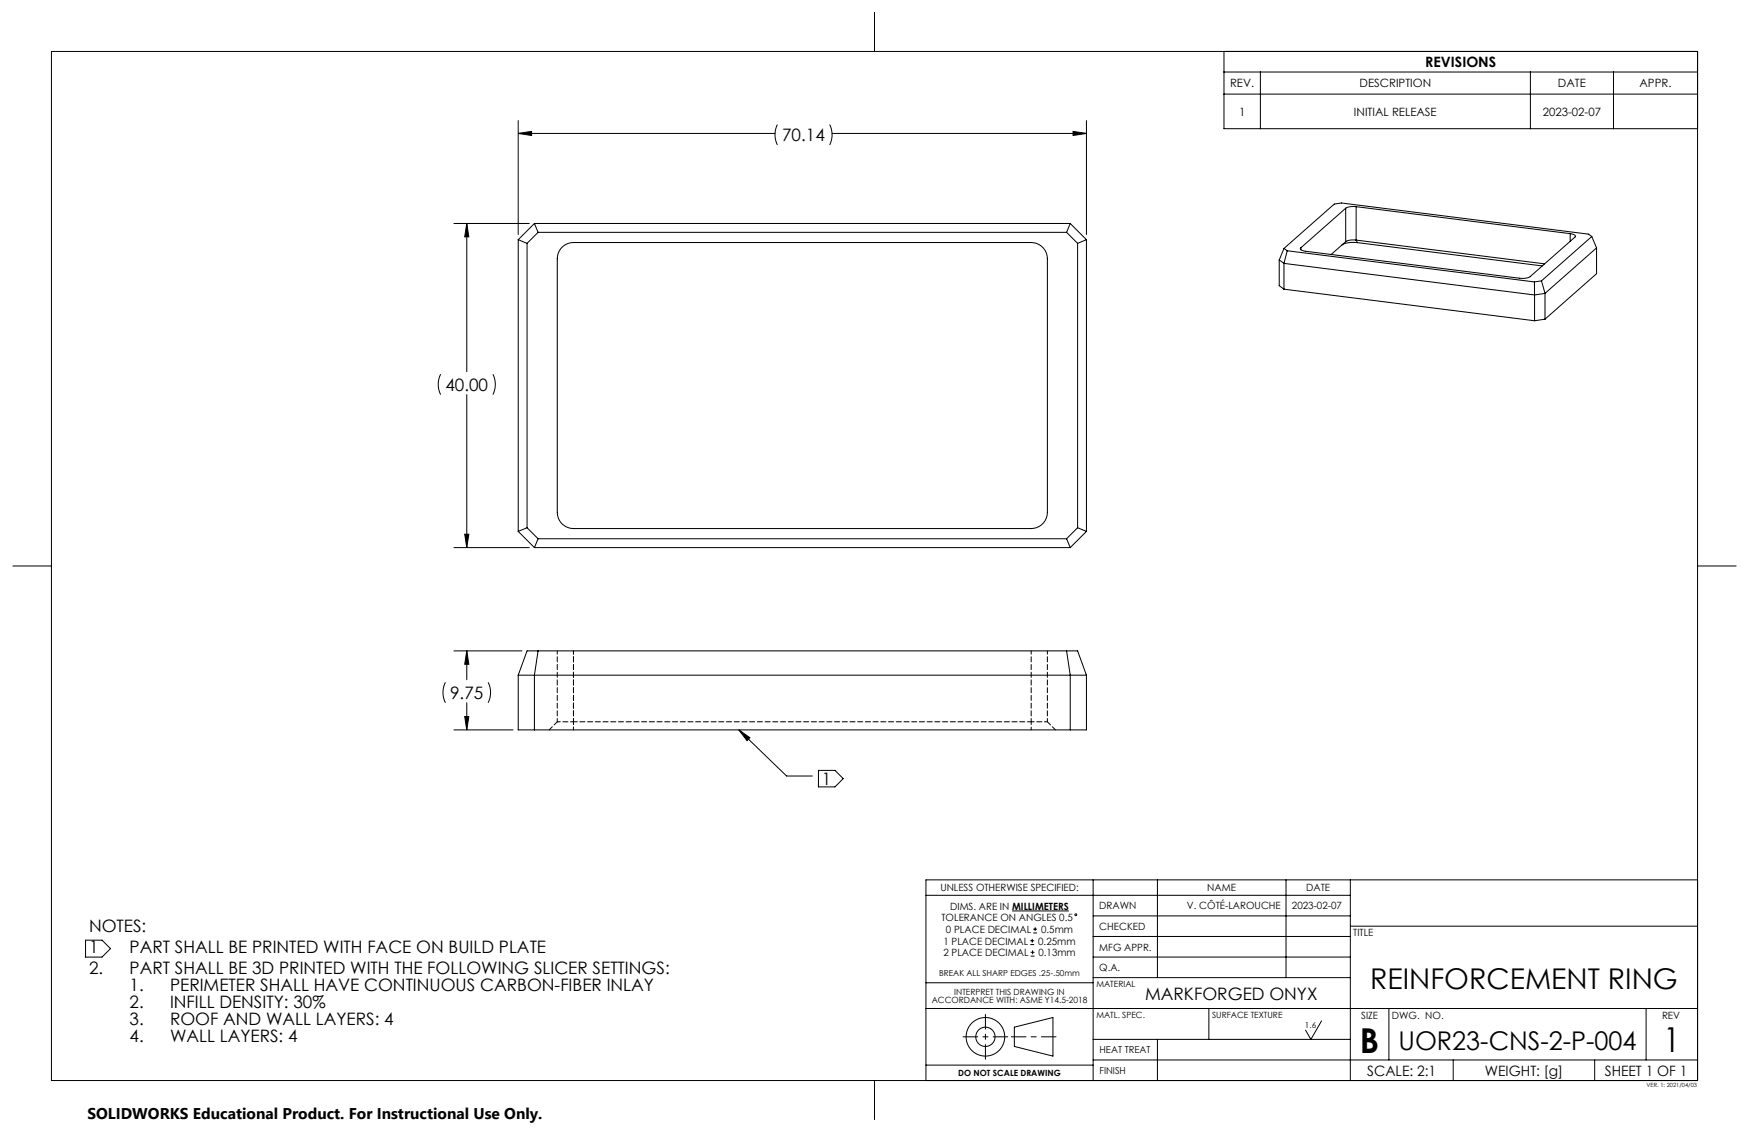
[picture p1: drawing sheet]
<svg xmlns="http://www.w3.org/2000/svg" width="432mm" height="279mm" viewBox="0 0 432 279" stroke-linecap="round" stroke-linejoin="round" font-family="sans-serif">
<g fill="none" stroke="#000" stroke-width=".25">
<path d="M12.7 12.7h406.4v254h-406.4zM215.9 3.2v9.5M302.2 12.7v19.1h116.9M302.2 17.8h116.9M311.2 17.8v14M377.8 17.8v14M398.3 17.8v14M127.9 32.9l3.3-.5v1zM127.9 29.8v28.1M127.9 32.9h63.4M191.9 30.7l-.4 1.3-.2 1.1 .2 1.4 .4 1.3M204.8 30.7l.4 1 .2 1.4-.1 1.4-.5 1.3"/>
<path d="M205.4 32.9h62.8M264.9 32.4l3.3 .5-3.3 .5zM268.2 29.8v28.1M302.2 23.2h116.9M112.1 55.2h18.6M115.2 55.2l.5 3.3h-1zM115.2 55.2v36.5M127.9 59.2l2.2 .9M127.9 59.2v72M131.9 55.2l-4 4M131.9 55.2l.9 2.1M131.9 55.2h132.3"/>
<path d="M132.8 57.3l-2.7 2.8M132.8 57.3h130.5M263.3 57.3l2.7 2.8M264.2 55.2l-.9 2.1M264.2 55.2l4 4M268.2 59.2l-2.2 .9M268.2 59.2v72M332.2 51.4l-11 9.8M332.2 51.4v8.2M332.2 59.6l-3.6 3.2M334.8 51l-1.7 .1-.9 .3M334.8 59.3h-1.4l-1.2 .3"/>
<path d="M334.8 51l52.9 6.7M334.8 59.3l46.5 5.8M334.8 51v8.3M334.8 59.3l.4 .6M335.2 59.9l-1.3-.1a4.6 4.6 0 0 0-2.6 .7M335.2 59.9l45.6 5.7M387.7 57.7a.99 .99 0 0 1 1.2 .7l-11.1 9.9-1.6 .4-53.9-6.7a.99 .99 0 0 1-1.2-.7l.1-.1M387.7 57.7v1.9M393 58.4l-.8-.6-61-7.7-1.8 .3-12.4 10.9M393 58.4l-12.4 10.9M393 58.4l1.2 2.8M130.1 60.1v70.2"/>
<path d="M138.5 61.3a4 4 0 0 1 3.1-1.4h113a4 4 0 0 1 4 4v62.6a4 4 0 0 1-4 4h-113a4 4 0 0 1-4-4v-62.6a4 4 0 0 1 .9-2.6zM266 60.1v70.2M315.8 64.2l1.2 .8M315.8 64.2v6.3l1.2 .9M317 65l61.9 7.8M317 71.4l61.9 7.8M317 65v6.4M317 61.3l.8 .6M317 61.3l-1.2 2.9M317.8 61.9l-.8 3.1M317.8 61.9l61 7.7M321.2 61.2v.4"/>
<path d="M378.8 69.6l.1 3.2M378.9 72.8v6.4M380.6 69.3l-1.8 .3M380.6 69.3l.8 3.1M381.4 72.4l-2.5 .4M381.4 78.8l-2.5 .4M381.4 72.4v6.4M394.2 61.2l-12.8 11.2M394.2 61.2v6.4l-12.8 11.2M108.8 92.4l-.5 1.3-.1 1 .1 1.4 .5 1.3M115.2 97.4v37.8M121.7 92.4l.5 1.3 .1 1-.1 1.4-.5 1.3"/>
<path d="M3.2 139.7h9.5M112.1 135.2h18.6M114.7 131.9h1l-.5 3.3zM127.9 131.2l4 4M130.1 130.3l2.7 2.7M130.1 130.3l-2.2 .9M131.9 135.2h132.3M132.8 133h130.5M132.8 133l-.9 2.2M263.3 133l.9 2.2M266 130.3l-2.7 2.7M266 130.3l2.2 .9"/>
<path d="M268.2 131.2l-4 4M419.1 139.7h9.5M110 168.4l-.5 1.3-.1 1.1 .1 1.3 .5 1.3M112.1 160.7h16.8M114.7 176.8h1l-.5 3.4zM115.2 160.7l.5 3.3h-1zM115.2 160.7v7.1M115.2 173.4v6.8M120.5 168.4l.5 1.3 .1 1.1-.1 1.3-.5 1.3M127.9 166.7v13.5h140.3v-13.5M127.9 166.7h140.3M127.9 166.7l2.2-6h135.9l2.2 6"/>
<path d="M132.8 160.7l-.9 6v13.5M263.3 160.7l.9 6v13.5M112.1 180.2h14.6M182.4 180.2l11.8 11.3h6.3M182.4 180.2l2.7 1.9-.7 .7zM202.1 190.1h4l2.1 2.1-2.1 2h-4zM269.9 217.2v49.5M285.7 217.2v24.1M317.5 217.2v24.1M333.4 217.2v49.5M419.1 217.2h-190.5v49.5M21.1 232.1h4.1l2.1 2-2.1 2.1h-4.1z"/>
<path d="M228.6 221h104.8M249.9 224.8h14M254.4 233.1h.9M254.4 232.2h.9M254.5 236h.9M254.5 235h.9M254.8 231.7v1M254.9 234.6v.9M255.1 230.3h.9M255.1 229.3h.9M255.6 228.9v.9M269.9 236.2h63.5"/>
<path d="M269.9 231.1h63.5M269.9 226.1h63.5M333.4 228.6h85.7M228.6 248.9h190.5M228.6 242.6h41.3M250.4 253.5l9.6-2.4v9.6l-9.6-2.4zM269.9 241.3h63.5M269.9 256.5h63.5M285.7 256.5v10.2M298.4 248.9v7.6M326.3 252l-2.7 4.5-1.3-2.2M342.9 248.9v12.7"/>
<path d="M406.4 248.9v12.7M215.9 266.7v9.5M228.6 262.9h41.3M269.9 261.6h149.2M358.8 261.6v5.1M393.7 261.6v5.1"/>
<circle cx="265.6" cy="225.8" r=".24"/>
<circle cx="243.3" cy="255.9" r="2.38"/>
<circle cx="243.3" cy="255.9" r="4.8"/>
</g>
<path d="M254.6 178.2v2M141.6 180.2v-2" fill="none" stroke="#000" stroke-width=".25" stroke-dasharray="1.3 .6" stroke-dashoffset=".6"/>
<path d="M137.6 160.7v17.5M141.6 178.2h-4M141.6 178.2v-17.5M141.6 160.7v17.5M254.6 178.2v-17.5M258.6 178.2h-4M258.6 178.2v-17.5" fill="none" stroke="#000" stroke-width=".25" stroke-dasharray="1.3 .6" stroke-dashoffset=".5"/>
<path d="M258.6 178.2l2 2M135.6 180.2l2-2" fill="none" stroke="#000" stroke-width=".25" stroke-dasharray="1.3 .6" stroke-dashoffset=".2"/>
<path d="M254.6 178.2h-113" fill="none" stroke="#000" stroke-width=".25" stroke-dasharray="1.3 .6" stroke-dashoffset=".3"/>
<path d="M237.8 255.9h11M249.7 255.9h11M243.3 261.4v-11" fill="none" stroke="#000" stroke-width=".25" stroke-dasharray="15.2 1.3 1.3 1.3" stroke-dashoffset="11.6"/>
<g fill="#000">
<path d="M182.4 180.2l2.7 1.9-.7 .7z"/>
<path d="M115.2 55.2l.5 3.3h-1zM114.7 131.9h1l-.5 3.3zM127.9 32.9l3.3-.5v1zM264.9 32.4l3.3 .5-3.3 .5zM115.2 160.7l.5 3.3h-1zM114.7 176.8h1l-.5 3.4z"/>
</g>
<g font-size="8.5">
<text x="335.7" y="260">B</text>
<text x="410.6" y="259.8">1</text>
</g>
<text font-size="7.1" x="338.3" y="244">REINFORCEMENT RING</text>
<text font-size="6.4" x="345.3" y="259.2">UOR23-CNS-2-P-004</text>
<g font-size="4.2">
<text x="193.1" y="34.9">70.14</text>
<text x="110" y="96.5">40.00</text>
<text x="111.1" y="172.5">9.75</text>
<text x="202.9" y="193.8">1</text>
<text x="22" y="230.1">NOTES:</text>
<text x="22" y="235.3">1</text>
<text x="32" y="235.3">PART SHALL BE PRINTED WITH FACE ON BUILD PLATE</text>
<text x="22" y="240.5">2.</text>
<text x="32" y="240.5">PART SHALL BE 3D PRINTED WITH THE FOLLOWING SLICER SETTINGS:</text>
<text x="32" y="244.7">1.</text>
<text x="42" y="244.7">PERIMETER SHALL HAVE CONTINUOUS CARBON-FIBER INLAY</text>
<text x="32" y="248.8">2.</text>
<text x="42" y="248.8">INFILL DENSITY: 30%</text>
<text x="282.7" y="246.8">MARKFORGED ONYX</text>
<text x="32" y="253">3.</text>
<text x="32" y="257.2">4.</text>
<text x="42" y="253">ROOF AND WALL LAYERS: 4</text>
<text x="42" y="257.2">WALL LAYERS: 4</text>
</g>
<text font-size="3.8" x="21.6" y="276.3">SOLIDWORKS Educational Product. For Instructional Use Only.</text>
<g font-size="3.5">
<text x="351.9" y="16.5">REVISIONS</text>
<text x="337.5" y="265.5">SCALE: 2:1</text>
<text x="366.6" y="265.5">WEIGHT: [g]</text>
<text x="396.2" y="265.5">SHEET 1 OF 1</text>
</g>
<g font-size="2.8">
<text x="303.7" y="21.6">REV.</text>
<text x="335.6" y="21.6">DESCRIPTION</text>
<text x="384.6" y="21.6">DATE</text>
<text x="404.8" y="21.6">APPR.</text>
<text x="305.9" y="28.6">1</text>
<text x="334.3" y="28.6">INITIAL RELEASE</text>
<text x="380.9" y="28.6">2023-02-07</text>
</g>
<g font-size="2.5">
<text x="232.2" y="220">UNLESS OTHERWISE SPECIFIED:</text>
<text x="298.1" y="220">NAME</text>
<text x="322.5" y="220">DATE</text>
<text x="232.4" y="227.4">TOLERANCE ON ANGLES 0.5</text>
<text x="234.6" y="224.6">DIMS. ARE IN MILLIMETERS</text>
<text x="271.4" y="224.5">DRAWN</text>
<text x="293.1" y="224.4">V. CÔTÉ-LAROUCHE</text>
<text x="319" y="224.3">2023-02-07</text>
<text x="232.9" y="233.1">1 PLACE DECIMAL</text>
<text x="233.5" y="230.3">0 PLACE DECIMAL</text>
<text x="256.3" y="233.1">0.25mm</text>
<text x="257" y="230.3">0.5mm</text>
<text x="271.4" y="229.6">CHECKED</text>
<text x="334.1" y="231">TITLE</text>
<text x="232.9" y="236">2 PLACE DECIMAL</text>
<text x="256.4" y="236">0.13mm</text>
<text x="271.4" y="239.7">Q.A.</text>
<text x="271.4" y="234.6">MFG APPR.</text>
<text x="336.1" y="251.6">SIZE</text>
<text x="343.7" y="251.6">DWG. NO.</text>
<text x="410.3" y="251.6">REV</text>
</g>
<g font-size="2.4">
<text x="271.5" y="260">HEAT TREAT</text>
<text x="271.5" y="265">FINISH</text>
</g>
<g font-size="2.1">
<text x="235.6" y="245.5">INTERPRET THIS DRAWING IN</text>
<text x="270.7" y="243.7">MATERIAL</text>
<text x="230" y="247.6">ACCORDANCE WITH: ASME Y14.5-2018</text>
<text x="270.7" y="251.3">MATL. SPEC.</text>
<text x="299.3" y="251.3">SURFACE TEXTURE</text>
<text x="236.6" y="265.7">DO NOT SCALE DRAWING</text>
</g>
<g font-size="2">
<text x="231.9" y="241">BREAK ALL SHARP EDGES .25-.50mm</text>
<text x="322.2" y="253.8">1.6</text>
</g>
<text font-size="1.4" x="406.5" y="268.3">VER. 1: 2021/04/03</text>
</svg>
